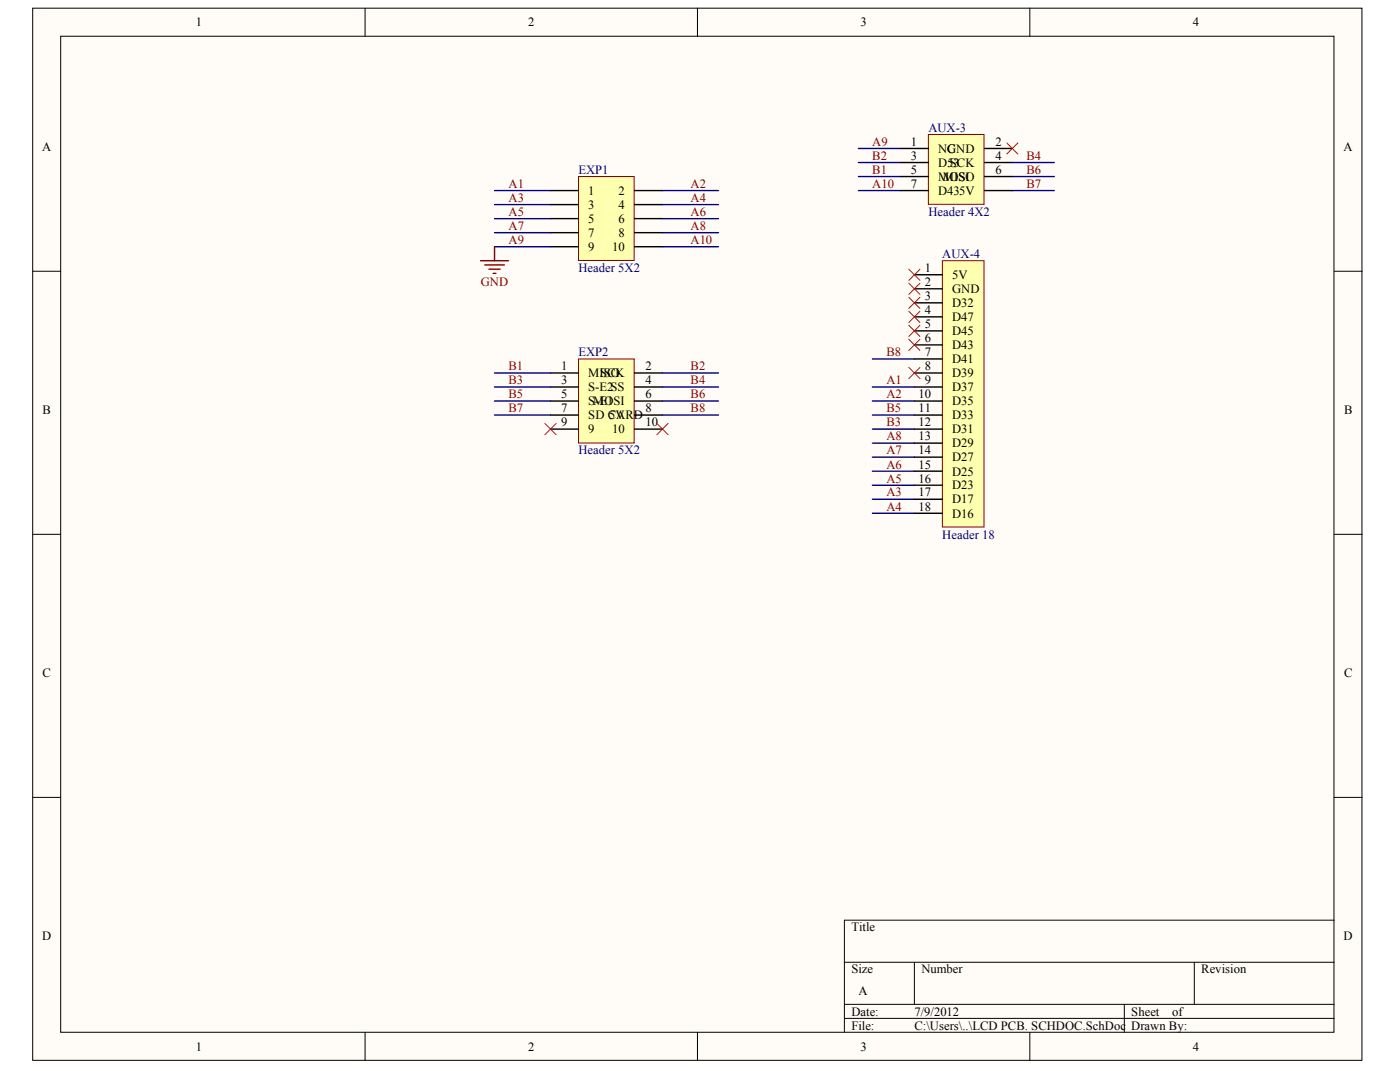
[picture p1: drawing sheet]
<svg xmlns="http://www.w3.org/2000/svg" width="271mm" height="207mm" viewBox="0 0 271 207" stroke-linecap="round" stroke-linejoin="round" font-family="sans-serif">
<g fill="#fffcf8" stroke="#000" stroke-width=".19">
<path d="M6.3 1.6h257.3v203.4h-257.3z"/>
<path d="M11.7 7h246.5v192.6h-246.5z"/>
</g>
<g fill="none" stroke="#000" stroke-width=".19">
<path d="M70.7 1.6v5.4M135 1.6v5.4M199.3 1.6v5.4M6.3 52.4h5.4M258.2 52.4h5.4M6.3 103.3h5.4M258.2 103.3h5.4M6.3 154.2h5.4M258.2 154.2h5.4M258.2 177.9h-94.8v21.7M70.7 199.6v5.4M135 199.6v5.4"/>
<path d="M163.4 186.1h94.8M163.4 194.2h94.8M163.4 196.9h94.8M177 186.1v8.1M199.3 199.6v5.4M217.6 194.2v5.4M231.1 186.1v8.1"/>
</g>
<path d="M182.4 50.4h8v51.5h-8z" fill="#ffffb0" stroke="#800000" stroke-width=".19"/>
<g fill="none" stroke="#000" stroke-width=".27">
<path d="M177 53.1h5.4M177 55.8h5.4M177 58.6h5.4M177 61.3h5.4M177 64h5.4M177 66.7h5.4M177 69.4h5.4M177 72.1h5.4M177 74.8h5.4M177 77.5h5.4M177 80.3h5.4M177 83h5.4"/>
<path d="M177 85.7h5.4M177 88.4h5.4M177 91.1h5.4M177 93.8h5.4M177 96.5h5.4M177 99.2h5.4"/>
</g>
<path d="M179.7 26h10.7v13.5h-10.7z" fill="#ffffb0" stroke="#800000" stroke-width=".19"/>
<path d="M174.2 28.7h5.5M174.2 31.4h5.5M174.2 34.1h5.5M174.2 36.8h5.5M190.5 28.7h5.4M190.5 31.4h5.4M190.5 34.1h5.4M190.5 36.8h5.4" fill="none" stroke="#000" stroke-width=".27"/>
<path d="M112 34.1h10.7v16.3h-10.7z" fill="#ffffb0" stroke="#800000" stroke-width=".19"/>
<path d="M106.5 36.8h5.5M106.5 39.6h5.5M122.8 36.8h5.4M122.8 39.6h5.4M106.5 42.3h5.5M106.5 45h5.5M106.5 47.7h5.5M122.8 42.3h5.4M122.8 45h5.4M122.8 47.7h5.4" fill="none" stroke="#000" stroke-width=".27"/>
<path d="M112 69.4h10.7v16.3h-10.7z" fill="#ffffb0" stroke="#800000" stroke-width=".19"/>
<path d="M106.5 72.1h5.5M106.5 74.8h5.5M106.5 77.5h5.5M122.8 72.1h5.4M122.8 74.8h5.4M122.8 77.5h5.4M106.5 80.3h5.5M106.5 83h5.5M122.8 80.3h5.4M122.8 83h5.4" fill="none" stroke="#000" stroke-width=".27"/>
<g fill="none" stroke="#f00" stroke-width=".19">
<path d="M194.8 27.6l2.2 2.2M197 27.6l-2.2 2.2M175.9 57.5l2.1 2.1M175.9 52l2.1 2.2M175.9 54.8l2.1 2.1M178 57.5l-2.1 2.1M178 52l-2.1 2.2M178 54.8l-2.1 2.1M175.9 60.2l2.1 2.1M175.9 62.9l2.1 2.2M175.9 65.6l2.1 2.2M175.9 71l2.1 2.2"/>
<path d="M178 60.2l-2.1 2.1M178 62.9l-2.1 2.2M178 65.6l-2.1 2.2M178 71l-2.1 2.2M105.5 81.9l2.1 2.2M107.6 81.9l-2.1 2.2M127.1 81.9l2.2 2.2M129.3 81.9l-2.2 2.2"/>
</g>
<g fill="none" stroke="#000080" stroke-width=".27">
<path d="M95.7 36.8h10.8M95.7 39.6h10.8M128.2 36.8h10.8M128.2 39.6h10.8M166.1 36.8h8.1M166.1 34.1h8.1M166.1 31.4h8.1M166.1 28.7h8.1M195.9 36.8h8.1M195.9 34.1h8.1M195.9 31.4h8.1M95.7 42.3h10.8"/>
<path d="M95.7 45h10.8M95.7 47.7h10.8M128.2 42.3h10.8M128.2 45h10.8M128.2 47.7h10.8M95.7 74.8h10.8M95.7 77.5h10.8M95.7 72.1h10.8M128.2 74.8h10.8M128.2 77.5h10.8M128.2 72.1h10.8M168.8 69.4h8.2"/>
<path d="M168.8 74.8h8.2M168.8 77.5h8.2M95.7 80.3h10.8M128.2 80.3h10.8M168.8 80.3h8.2M168.8 83h8.2M168.8 85.7h8.2M168.8 88.4h8.2M168.8 91.1h8.2M168.8 93.8h8.2M168.8 96.5h8.2M168.8 99.2h8.2"/>
</g>
<path d="M93 50.4h5.4M93.8 51.2h3.8M94.6 52h2.2M95.4 52.9h.6M95.7 47.7v2.7" fill="none" stroke="#800000" stroke-width=".27"/>
<g font-size="2.4">
<text x="37.9" y="5.1">1</text>
<text x="102.2" y="5.1">2</text>
<text x="166.5" y="5.1">3</text>
<text x="230.9" y="5.1">4</text>
<text x="8.1" y="29.2">A</text>
<text x="176.3" y="28.2">1</text>
<text x="181.6" y="29.6">NC</text>
<text x="183.3" y="29.6">GND</text>
<text x="192.7" y="28.2">2</text>
<text x="260" y="29.2">A</text>
<text x="176.3" y="30.9">3</text>
<text x="176.3" y="33.6">5</text>
<text x="181.6" y="32.3">D53</text>
<text x="181.6" y="35">MOSI</text>
<text x="182.5" y="35">MI O</text>
<text x="183.8" y="32.3">SCK</text>
<text x="192.7" y="30.9">4</text>
<text x="192.7" y="33.6">6</text>
<text x="113.9" y="37.7">1</text>
<text x="113.9" y="40.4">3</text>
<text x="119.7" y="37.7">2</text>
<text x="119.7" y="40.4">4</text>
<text x="176.3" y="36.3">7</text>
<text x="181.6" y="37.7">D435V</text>
<text x="113.9" y="43.1">5</text>
<text x="113.9" y="45.8">7</text>
<text x="119.7" y="43.1">6</text>
<text x="119.7" y="45.8">8</text>
<text x="113.9" y="48.5">9</text>
<text x="118.5" y="48.5">10</text>
<text x="179" y="52.6">1</text>
<text x="184.3" y="54">5V</text>
<text x="179" y="55.3">2</text>
<text x="179" y="58">3</text>
<text x="184.3" y="56.7">GND</text>
<text x="184.3" y="59.4">D32</text>
<text x="179" y="60.8">4</text>
<text x="179" y="63.4">5</text>
<text x="184.3" y="62.1">D47</text>
<text x="184.3" y="64.8">D45</text>
<text x="108.6" y="71.6">1</text>
<text x="124.9" y="71.6">2</text>
<text x="179" y="66.1">6</text>
<text x="179" y="68.9">7</text>
<text x="179" y="71.6">8</text>
<text x="184.3" y="67.5">D43</text>
<text x="184.3" y="70.2">D41</text>
<text x="108.6" y="74.3">3</text>
<text x="108.6" y="77">5</text>
<text x="113.9" y="72.9">MISO</text>
<text x="113.9" y="75.7">S-E2SS</text>
<text x="116.1" y="72.9">SCK</text>
<text x="124.9" y="74.3">4</text>
<text x="124.9" y="77">6</text>
<text x="177.8" y="77">10</text>
<text x="179" y="74.3">9</text>
<text x="184.3" y="72.9">D39</text>
<text x="184.3" y="75.7">D37</text>
<text x="8.2" y="80.1">B</text>
<text x="108.6" y="79.7">7</text>
<text x="108.6" y="82.4">9</text>
<text x="113.9" y="78.4">S-E1</text>
<text x="113.9" y="81.1">SD CARD</text>
<text x="113.9" y="83.8">9</text>
<text x="114.8" y="78.4">MOSI</text>
<text x="117.9" y="81.1">5V</text>
<text x="118.5" y="83.8">10</text>
<text x="124.9" y="79.7">8</text>
<text x="124.9" y="82.4">10</text>
<text x="177.8" y="79.7">11</text>
<text x="177.8" y="82.4">12</text>
<text x="184.3" y="78.4">D35</text>
<text x="184.3" y="81.1">D33</text>
<text x="184.3" y="83.8">D31</text>
<text x="260.1" y="80.1">B</text>
<text x="177.8" y="85.2">13</text>
<text x="177.8" y="87.9">14</text>
<text x="184.3" y="86.5">D29</text>
<text x="184.3" y="89.2">D27</text>
<text x="177.8" y="90.6">15</text>
<text x="177.8" y="93.3">16</text>
<text x="177.8" y="96">17</text>
<text x="184.3" y="91.9">D25</text>
<text x="184.3" y="94.6">D23</text>
<text x="177.8" y="98.7">18</text>
<text x="184.3" y="97.3">D17</text>
<text x="184.3" y="100.1">D16</text>
<text x="8.2" y="130.9">C</text>
<text x="260.1" y="130.9">C</text>
<text x="8.1" y="181.8">D</text>
<text x="164.8" y="180.1">Title</text>
<text x="260" y="181.8">D</text>
<text x="164.8" y="188.2">Size</text>
<text x="178.3" y="188.2">Number</text>
<text x="232.5" y="188.2">Revision</text>
<text x="164.8" y="196.4">Date:</text>
<text x="166.1" y="192.3">A</text>
<text x="177" y="196.4">7/9/2012</text>
<text x="218.9" y="196.4">Sheet</text>
<text x="226.9" y="196.4">of</text>
<text x="37.9" y="203.1">1</text>
<text x="102.2" y="203.1">2</text>
<text x="164.8" y="199.1">File:</text>
<text x="166.5" y="203.1">3</text>
<text x="177" y="199.1">C:\Users\..\LCD PCB. SCHDOC.SchDoc</text>
<text x="218.9" y="199.1">Drawn By:</text>
<text x="230.9" y="203.1">4</text>
</g>
<g font-size="2.4" fill="#800000">
<text x="168.8" y="28.2">A9</text>
<text x="168.8" y="30.9">B2</text>
<text x="168.8" y="33.6">B1</text>
<text x="198.6" y="30.9">B4</text>
<text x="198.6" y="33.6">B6</text>
<text x="98.4" y="36.3">A1</text>
<text x="98.4" y="39">A3</text>
<text x="98.4" y="41.7">A5</text>
<text x="133.6" y="36.3">A2</text>
<text x="133.6" y="39">A4</text>
<text x="133.6" y="41.7">A6</text>
<text x="168.8" y="36.3">A10</text>
<text x="198.6" y="36.3">B7</text>
<text x="98.4" y="44.4">A7</text>
<text x="98.4" y="47.2">A9</text>
<text x="133.6" y="44.4">A8</text>
<text x="133.6" y="47.2">A10</text>
<text x="93.1" y="55.3">GND</text>
<text x="98.4" y="71.6">B1</text>
<text x="133.6" y="71.6">B2</text>
<text x="171.6" y="68.9">B8</text>
<text x="98.4" y="74.3">B3</text>
<text x="98.4" y="77">B5</text>
<text x="133.6" y="74.3">B4</text>
<text x="133.6" y="77">B6</text>
<text x="171.6" y="77">A2</text>
<text x="171.6" y="74.3">A1</text>
<text x="98.4" y="79.7">B7</text>
<text x="133.6" y="79.7">B8</text>
<text x="171.6" y="82.4">B3</text>
<text x="171.6" y="79.7">B5</text>
<text x="171.6" y="87.9">A7</text>
<text x="171.6" y="85.2">A8</text>
<text x="171.6" y="96">A3</text>
<text x="171.6" y="93.3">A5</text>
<text x="171.6" y="90.6">A6</text>
<text x="171.6" y="98.7">A4</text>
</g>
<g font-size="2.4" fill="#000080">
<text x="179.7" y="25.5">AUX-3</text>
<text x="112" y="33.6">EXP1</text>
<text x="179.7" y="41.7">Header 4X2</text>
<text x="112" y="52.6">Header 5X2</text>
<text x="182.4" y="49.9">AUX-4</text>
<text x="112" y="68.9">EXP2</text>
<text x="112" y="87.9">Header 5X2</text>
<text x="182.4" y="104.1">Header 18</text>
</g>
</svg>
